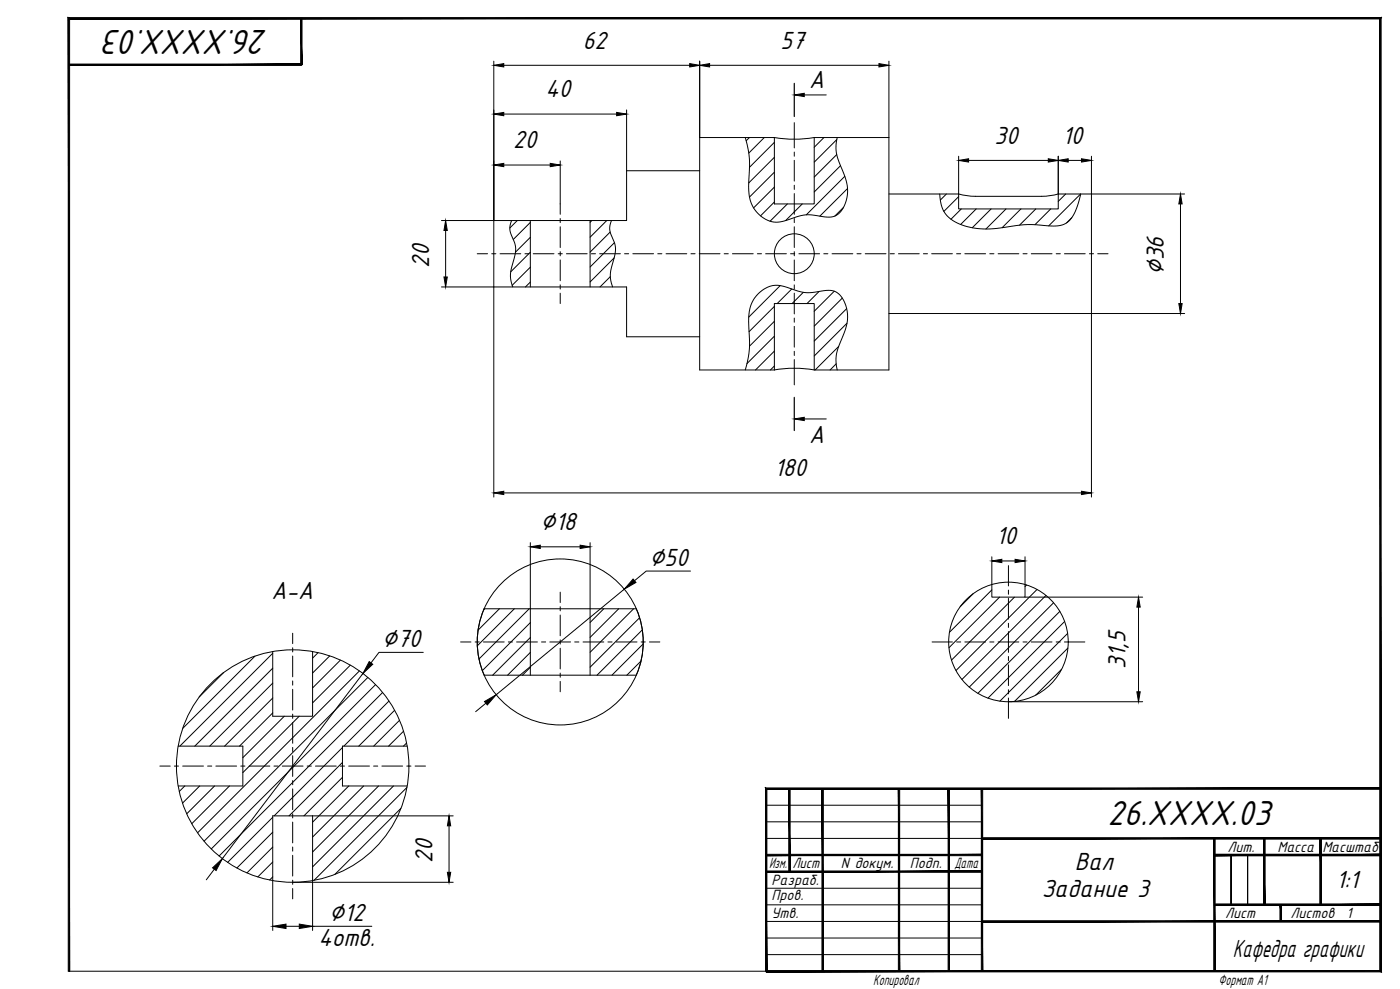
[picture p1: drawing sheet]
<svg xmlns="http://www.w3.org/2000/svg" width="841mm" height="594mm" viewBox="0 0 841 594" stroke-linecap="round" stroke-linejoin="round" font-family="sans-serif">
<!-- layer: 0 -->
<g fill="#000" stroke="#000" stroke-width=".6">
<path d="M181 11v28v-28zM181 11v28z"/>
<path d="M41 38v1l140-1zM41 39l140-1v1z"/>
<path d="M570 474v109v-109zM570 474v109z"/>
<path d="M460 513v1l130-1zM460 514l130-1v1z"/>
<path d="M590 503v1l239-1zM590 504l239-1v1z"/>
<path d="M730 513v1l99-1zM730 514l99-1v1z"/>
<path d="M730 513v1l99-1zM730 514l99-1v1z"/>
<path d="M729 504l1 79v-79zM729 504l1 79h-1z"/>
<path d="M759 504l1 40v-40zM759 504l1 40h-1z"/>
<path d="M759 504l1 40v-40zM759 504l1 40h-1z"/>
<path d="M793 504l1 40v-40zM793 504l1 40h-1z"/>
<path d="M793 504l1 40v-40zM793 504l1 40h-1z"/>
<path d="M460 523v1l130-1zM460 524l130-1v1z"/>
<path d="M474 474v50h1zM474 474h1v50z"/>
<path d="M590 553v1l239-1zM590 554l239-1v1z"/>
<path d="M730 543v1l99-1zM730 544l99-1v1z"/>
<path d="M730 543v1l99-1zM730 544l99-1v1z"/>
<path d="M769 544l1 9v-9zM769 544l1 9h-1z"/>
<path d="M769 544l1 9v-9zM769 544l1 9h-1z"/>
<path d="M41 11v572h1zM41 11h1v572zM41 11h1h788zM42 11h788h-1zM830 11h-1l1 573zM829 11l1 573-1-1zM460 584h370l-1-1zM460 583h369l-369 1z"/>
<path d="M460 473v110h1zM460 473l1 1v109zM460 473l1 1 368-1zM461 474l368-1v1z"/>
<path d="M494 474v109h1zM494 474h1v109z"/>
<path d="M540 474v109zM540 474v109z"/>
<path d="M590 474v109zM590 474v109z"/>
</g>
<path d="M460 484h130M460 494h130M460 504h130M460 534h130M460 544h130M460 553h130M740 544v-30v30M749 544v-30v30M460 563h130M460 573h130M41 583h419" fill="none" stroke="#000" stroke-width=".6"/>
<g fill="none" stroke="#000" stroke-width=".6">
<path d="M448 83a66 66 0 0 1 2 28 19 19 0 0 0 17 22h5a32 32 0 0 1 24-3 11 11 0 0 0 12-9 27 27 0 0 0-3-21l-3-9 1-8M450 83l-2 2M459 83l-9 9M465 86l-15 14M465 94l-15 16M495 83l-6 5M503 93l-14 13M503 84l-14 13M505 100l-16 15M465 103l-15 15M465 112l-12 13M507 106l-23 23"/>
<path d="M509 113l-16 17M565 117a19 19 0 0 0 17 19l9 2 8-1a100 100 0 0 1 35-1 13 13 0 0 0 13-11l2-8-19 19M569 117l-4 3M576 118l-9 9M640 117l-4 4M307 132l-1 4v3l3 6a16 16 0 0 1-1 12l-1 9 1 6M311 132l-5 5M319 134l-11 10M356 132l-2 2M364 132l-10 11M367 139l-13 12M367 132l-1 6 3 7a16 16 0 0 1-1 12l-1 8 1 7"/>
<path d="M465 121l-8 9M473 122l-10 11M482 122l-10 11M507 125l-5 5M577 126l-6 6M586 126l-9 9M595 126l-11 11M604 126l-12 12M613 126l-11 11M622 126l-10 9M631 126l-9 9M644 131l-3 3"/>
<path d="M319 152l-12 11M319 143l-9 8M369 155l-15 14M369 146l-15 14M319 160l-11 11M319 169l-3 3M367 166l-7 6M469 172l-19 18M476 174l-9 8M483 176l-7 6M492 175l-7 7M501 175l-12 12"/>
<path d="M506 179l-17 17M465 184l-15 15M465 193l-15 15M509 185l-20 20M509 194l-20 20M465 220l-2 2M465 202l-16 16M465 211l-11 11M502 219l-3 3M504 208l-14 14M448 222a66 66 0 0 0 2-28 19 19 0 0 1 17-23l5 1a32 32 0 0 0 24 3 11 11 0 0 1 12 8 27 27 0 0 1-3 22l-3 9 1 8M585 357l-8 7"/>
<path d="M596 354l-26 26M600 359l-30 30M609 359l-37 38M617 351l-1 1M623 354l-49 49M628 358l-50 50M291 366h.1M300 366l-13 13M309 366l-22 22M318 366l-30 30M319 374l-29 29M363 366l-9 8"/>
<path d="M372 366l-18 17M381 366l-27 26M384 371l-30 30M386 378l-27 28M633 362l-51 51M637 367l-50 49M640 373l-46 46M153 394l-43 44M164 392l-56 56M191 392l-3 3M198 394l-10 10M204 397l-16 16"/>
<path d="M210 400l-22 22M319 383l-23 23M319 392l-14 14M385 397l-8 9M386 387l-18 19M641 380l-40 41M642 389l-33 32M134 404l-14 15M164 401l-47 47M164 410l-38 38M164 419l-29 29M216 403l-97 97"/>
<path d="M221 407l-98 98M226 411l-99 99M230 416l-98 98M319 401l-5 5M638 402l-16 16M164 428l-20 20M171 430l-25 25M180 430l-34 34M234 421l-27 27M237 427l-21 21M240 433l-16 15M242 439l-9 9"/>
<path d="M206 449l-41 41M206 458l-32 32M244 446l-2 2M111 472l-3 3M120 472l-10 10M129 472l-17 17M138 472l-23 23M206 467l-23 23M209 472l-21 22M218 472l-30 31M227 472l-39 40M236 472l-48 49"/>
<path d="M244 473l-55 56M164 491l-27 27M164 500l-22 21M241 486l-40 39M164 509l-16 15M164 518l-9 9M164 527l-2 2"/>
</g>
<g fill="none" stroke="#000" stroke-width=".6">
<path d="M465 83v39h24v-39M465 83h-45v139h45M465 83l11 1 13-1M489 83h45v139h-45M420 103h-44v29h-79v40h79v30h44M534 117h42M576 117v9h60v-9M576 117l9 1h41l10-1M636 117h20v71h-122M319 132v40M354 132v40M465 222v-40h24v40"/>
<path d="M465 222l11-1 13 1M596 351v8h20v-8M291 366h91a50 50 0 0 1 0 40h-91a50 50 0 0 1 0-40zM319 366v40M354 366v40M164 391v39h24v-39M107 448h39v24h-39M245 448h-39v24h39M164 529v-39h24v39"/>
<circle cx="477" cy="152" r="12"/>
<circle cx="337" cy="386" r="50"/>
<circle cx="606" cy="386" r="36"/>
<circle cx="176" cy="460" r="70"/>
</g>
<g fill="none" stroke="#000" stroke-width=".6">
<path d="M477 74v15M477 91v3M477 96v13M477 111v3M477 116v13M337 122v7M337 131v3M337 136v13M477 131v3M477 136v13M287 152h6M295 152h3"/>
<path d="M300 152h13M315 152h3M320 152h13M335 152h3M337 151v3M337 156v13M340 152h13M355 152h3M360 152h13M375 152h3M380 152h13M395 152h3"/>
<path d="M400 152h13M415 152h3M420 152h13M435 152h3M440 152h12M455 152h2M460 152h12M475 152h2M477 151v3M477 156v13M480 152h12M495 152h2"/>
<path d="M500 152h12M515 152h2M520 152h12M535 152h2M540 152h12M555 152h2M560 152h12M575 152h2M580 152h12M595 152h2M600 152h12M615 152h2"/>
<path d="M620 152h12M634 152h3M639 152h13M654 152h3M659 152h7M337 171v3M337 176v6M477 171v3M477 176v13M477 191v3M477 196v13M477 211v3"/>
<path d="M477 216v15M606 340v12M337 356v6M606 354v3M606 359v13M337 364v3M337 369v13M606 374v3M606 379v13M176 380v7M176 389v3M176 394v13"/>
<path d="M277 386h6M285 386h3M290 386h13M305 386h3M310 386h13M325 386h3M330 386h13M337 384v3M337 389v13M345 386h3M350 386h13M365 386h3"/>
<path d="M370 386h13M385 386h3M390 386h6M560 386h12M575 386h2M580 386h12M595 386h2M600 386h12M606 394v3M606 399v13M615 386h2M620 386h12"/>
<path d="M634 386h3M639 386h13M176 409v3M176 414v13M337 404v3M337 409v7M606 414v3M606 419v13M176 429v2M176 434v12M176 449v2M176 454v12"/>
<path d="M96 460h6M105 460h2M110 460h12M125 460h2M130 460h12M145 460h2M150 460h12M165 460h2M170 460h12M176 469v2M176 474v12M185 460h2"/>
<path d="M190 460h12M204 460h3M209 460h13M224 460h3M229 460h13M244 460h3M249 460h7M176 489v2M176 494v12M176 509v2M176 514v12M176 529v2"/>
<path d="M176 534v6"/>
</g>
<path d="M477 50v20M477 239v20" fill="none" stroke="#000" stroke-width=".7"/>
<g fill="none" stroke="#000" stroke-width=".6">
<path d="M297 37v95h-32M303 39h111M420 37v46M426 39h102M534 37v46M483 57h13M303 69h67M376 66v37M303 99h28M337 97v25M576 94v23M582 96h48"/>
<path d="M636 94v23M642 96h8M656 94v23h56M268 138v28M709 122v60M265 172h32v127M712 188h-56v111M483 252h13M303 296h347M319 326v40M325 328h23M354 326v40"/>
<path d="M596 334v17M602 337h8M616 334v17M375 354l-77 63M415 343h-27l-7 6M616 359h70M684 365v51M254 392h-26l-5 6M218 405l-84 111M292 422l-6 5M606 422h80M188 490h84"/>
<path d="M270 496v28M129 522l-5 6M164 529v30M176 530h96M188 529v30M172 556h8M188 556h35"/>
</g>
<g fill="#000" stroke="#000" stroke-width=".6">
<path d="M297 39l6-1v2zM414 38l6 1-6 1zM420 39l6-1v2zM528 38l6 1-6 1zM477 57l6-1v2zM297 69l6-1v2zM370 68l6 1-6 1zM297 99l6-1v2zM331 98l6 1-6 1zM576 96l6-1v2zM630 95l6 1-6 1zM636 96l6-1v2z"/>
<path d="M650 95l6 1-6 1zM268 132l1 6h-2zM709 117l1 5h-2zM267 166h2l-1 6zM708 182h2l-1 6zM477 252l6-1v2zM297 296l6-1v2zM650 295l6 1-6 1zM319 328l6-1v2zM348 327l6 1-6 1zM596 337l6-1v2zM610 336l6 1-6 1z"/>
<path d="M380 348l2 2-7 4zM684 359l1 6h-2zM222 397l2 2-6 6zM683 416h2l-1 6zM291 421l7-4-5 6zM270 490l1 6h-2zM128 521l6-5-4 7zM269 524h2l-1 6zM164 556l8-1v3zM180 555l8 1-8 2z"/>
</g>
<g font-size="23.2">
<text x="161" y="18" transform="rotate(-180 161 18)">26.XXXX.03</text>
<text x="665" y="495">26.XXXX.03</text>
</g>
<g font-size="16.6">
<text x="350" y="29">62</text>
<text x="469" y="29">57</text>
<text x="486" y="53">A</text>
<text x="328" y="59">40</text>
<text x="308" y="89">20</text>
<text x="597" y="86">30</text>
<text x="638" y="86">10</text>
<text x="258" y="161" transform="rotate(-90 258 161)">20</text>
<text x="699" y="165" transform="rotate(-90 699 165)">∅36</text>
<text x="486" y="266">A</text>
<text x="465" y="286">180</text>
<text x="325" y="319">∅18</text>
<text x="598" y="327">10</text>
<text x="390" y="340">∅50</text>
<text x="163" y="360">A-A</text>
<text x="230" y="389">∅70</text>
<text x="676" y="402" transform="rotate(-90 676 402)">31,5</text>
<text x="260" y="518" transform="rotate(-90 260 518)">20</text>
<text x="646" y="523">Вал</text>
<text x="803" y="534">1:1</text>
<text x="626" y="539">Задание 3</text>
<text x="198" y="553">∅12</text>
<text x="191" y="568">4отв.</text>
<text x="741" y="575">Кафедра графики</text>
</g>
<g font-size="9.9">
<text x="737" y="512">Лит.</text>
<text x="767" y="512">Масса</text>
<text x="794" y="512">Масштаб</text>
<text x="462" y="522">Изм.</text>
<text x="476" y="522">Лист</text>
<text x="505" y="522">N докум.</text>
<text x="547" y="522">Подп.</text>
<text x="573" y="522">Дата</text>
<text x="464" y="532">Разраб.</text>
<text x="464" y="541">Пров.</text>
<text x="464" y="552">Утв.</text>
<text x="736" y="552">Лист</text>
<text x="775" y="552">Листов</text>
<text x="809" y="552">1</text>
<text x="525" y="591">Копировал</text>
<text x="732" y="591">Формат А1</text>
</g>
</svg>
